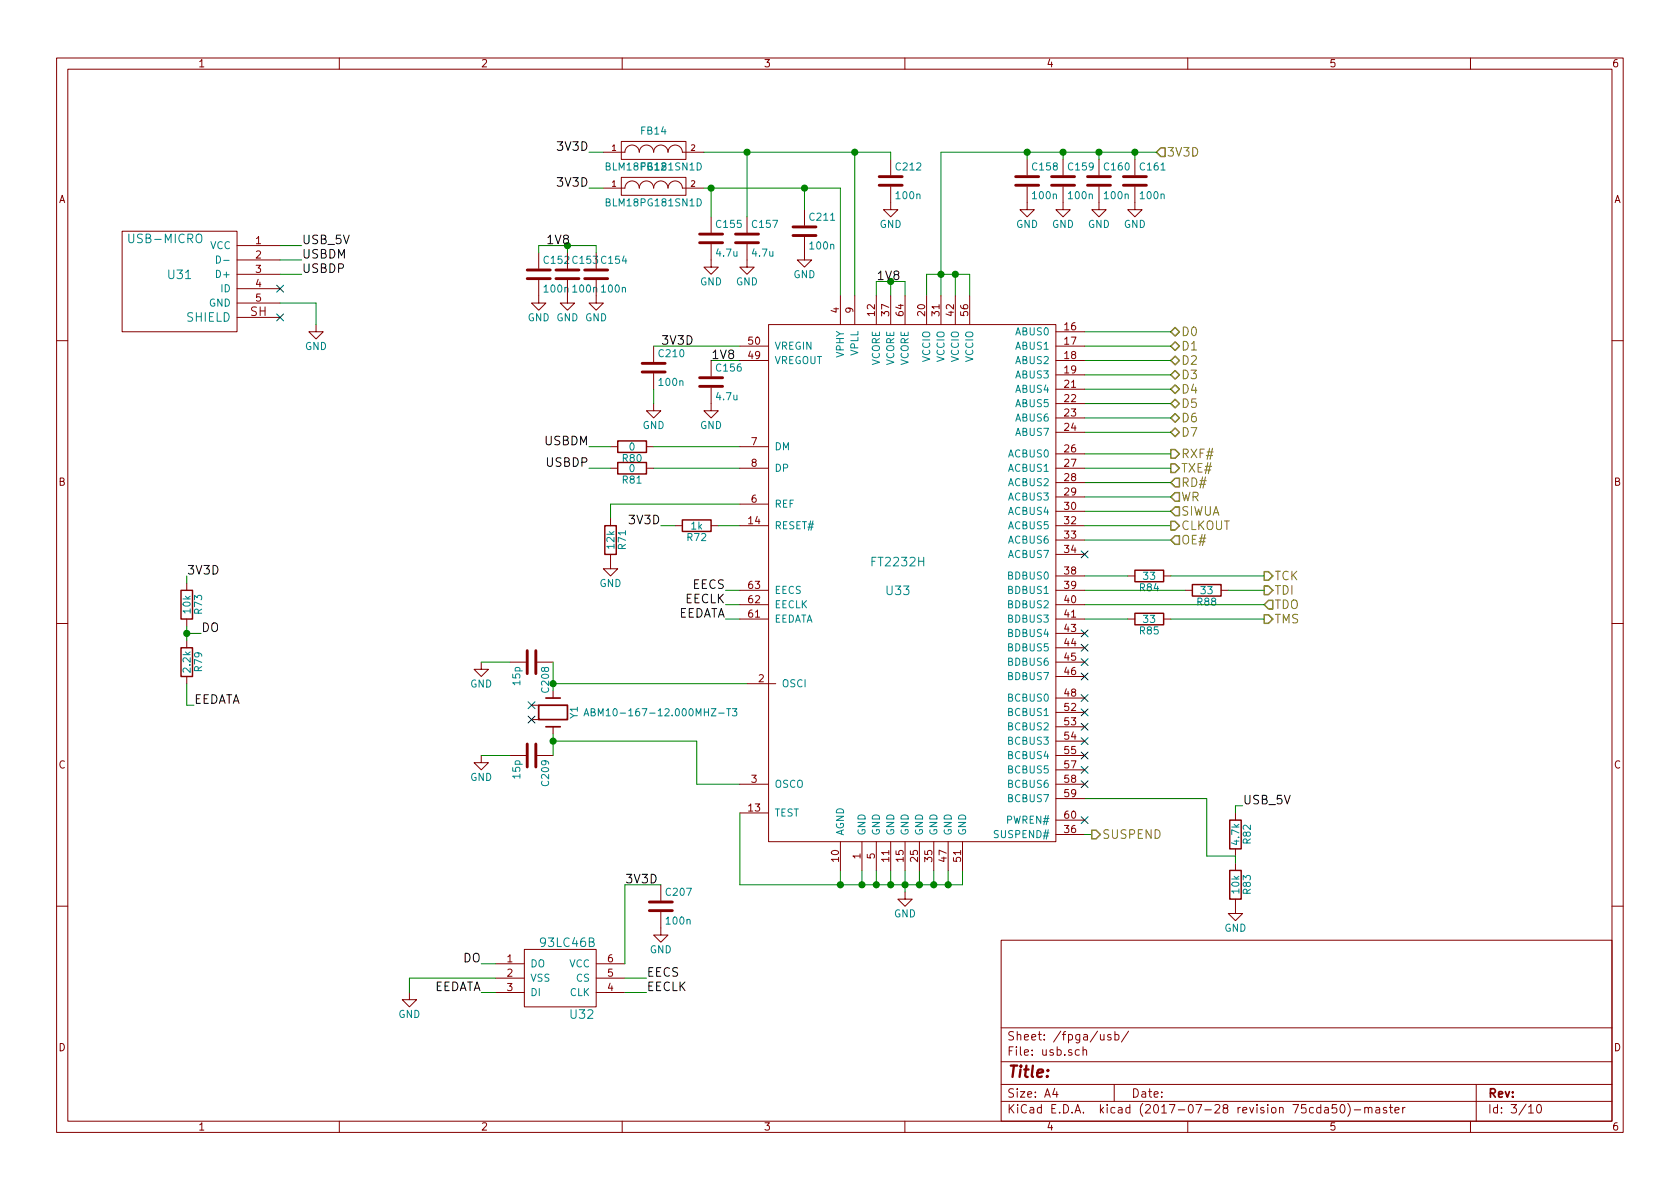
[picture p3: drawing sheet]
EESchema Schematic File Version 2
LIBS:power
LIBS:device
LIBS:transistors
LIBS:conn
LIBS:linear
LIBS:regul
LIBS:74xx
LIBS:cmos4000
LIBS:adc-dac
LIBS:memory
LIBS:xilinx
LIBS:microcontrollers
LIBS:dsp
LIBS:microchip
LIBS:analog_switches
LIBS:motorola
LIBS:texas
LIBS:intel
LIBS:audio
LIBS:interface
LIBS:digital-audio
LIBS:philips
LIBS:display
LIBS:cypress
LIBS:siliconi
LIBS:opto
LIBS:atmel
LIBS:contrib
LIBS:valves
LIBS:fmcw3
LIBS:fmcw3-cache
EELAYER 26 0
EELAYER END
$Descr A4 11693 8268
encoding utf-8
Sheet 3 10
Title ""
Date ""
Rev ""
Comp ""
Comment1 ""
Comment2 ""
Comment3 ""
Comment4 ""
$EndDescr
$Comp
L R R80
U 1 1
P 4400 3100
F 0 "R80" V 4480 3100 50  0000 C CNN
F 1 "0" V 4400 3100 50  0000 C CNN
F 2 "fmcw3:R_0402b" V 4330 3100 30  0001 C CNN
F 3 "" H 4400 3100 30  0000 C CNN
	1    4400 3100
	0    1    1    0   
$EndComp
$Comp
L R R81
U 1 1
P 4400 3250
F 0 "R81" V 4480 3250 50  0000 C CNN
F 1 "0" V 4400 3250 50  0000 C CNN
F 2 "fmcw3:R_0402b" V 4330 3250 30  0001 C CNN
F 3 "" H 4400 3250 30  0000 C CNN
	1    4400 3250
	0    1    1    0   
$EndComp
Text Label 4100 3250 2    60   ~ 0
USBDP
Text Label 4100 3100 2    60   ~ 0
USBDM
$Comp
L C C210
U 1 1
P 4550 2550
F 0 "C210" H 4575 2650 50  0000 L CNN
F 1 "100n" H 4575 2450 50  0000 L CNN
F 2 "fmcw3:C_0402b" H 4588 2400 30  0001 C CNN
F 3 "" H 4550 2550 60  0000 C CNN
	1    4550 2550
	1    0    0    -1  
$EndComp
$Comp
L GND #PWR040
U 1 1
P 4550 2800
F 0 "#PWR040" H 4550 2550 50  0001 C CNN
F 1 "GND" H 4550 2650 50  0000 C CNN
F 2 "" H 4550 2800 60  0000 C CNN
F 3 "" H 4550 2800 60  0000 C CNN
	1    4550 2800
	1    0    0    -1  
$EndComp
$Comp
L GND #PWR041
U 1 1
P 6300 6200
F 0 "#PWR041" H 6300 5950 50  0001 C CNN
F 1 "GND" H 6300 6050 50  0000 C CNN
F 2 "" H 6300 6200 60  0000 C CNN
F 3 "" H 6300 6200 60  0000 C CNN
	1    6300 6200
	1    0    0    -1  
$EndComp
$Comp
L C C212
U 1 1
P 6200 1250
F 0 "C212" H 6225 1350 50  0000 L CNN
F 1 "100n" H 6225 1150 50  0000 L CNN
F 2 "fmcw3:C_0402b" H 6238 1100 30  0001 C CNN
F 3 "" H 6200 1250 60  0000 C CNN
	1    6200 1250
	1    0    0    -1  
$EndComp
$Comp
L C C211
U 1 1
P 5600 1600
F 0 "C211" H 5625 1700 50  0000 L CNN
F 1 "100n" H 5625 1500 50  0000 L CNN
F 2 "fmcw3:C_0402b" H 5638 1450 30  0001 C CNN
F 3 "" H 5600 1600 60  0000 C CNN
	1    5600 1600
	1    0    0    -1  
$EndComp
$Comp
L GND #PWR042
U 1 1
P 6200 1400
F 0 "#PWR042" H 6200 1150 50  0001 C CNN
F 1 "GND" H 6200 1250 50  0000 C CNN
F 2 "" H 6200 1400 60  0000 C CNN
F 3 "" H 6200 1400 60  0000 C CNN
	1    6200 1400
	1    0    0    -1  
$EndComp
$Comp
L GND #PWR043
U 1 1
P 5600 1750
F 0 "#PWR043" H 5600 1500 50  0001 C CNN
F 1 "GND" H 5600 1600 50  0000 C CNN
F 2 "" H 5600 1750 60  0000 C CNN
F 3 "" H 5600 1750 60  0000 C CNN
	1    5600 1750
	1    0    0    -1  
$EndComp
$Comp
L R R84
U 1 1
P 8000 4000
F 0 "R84" V 8080 4000 50  0000 C CNN
F 1 "33" V 8000 4000 50  0000 C CNN
F 2 "fmcw3:R_0402b" V 7930 4000 30  0001 C CNN
F 3 "" H 8000 4000 30  0000 C CNN
	1    8000 4000
	0    1    1    0   
$EndComp
$Comp
L R R88
U 1 1
P 8400 4100
F 0 "R88" V 8480 4100 50  0000 C CNN
F 1 "33" V 8400 4100 50  0000 C CNN
F 2 "fmcw3:R_0402b" V 8330 4100 30  0001 C CNN
F 3 "" H 8400 4100 30  0000 C CNN
	1    8400 4100
	0    1    1    0   
$EndComp
$Comp
L R R85
U 1 1
P 8000 4300
F 0 "R85" V 8080 4300 50  0000 C CNN
F 1 "33" V 8000 4300 50  0000 C CNN
F 2 "fmcw3:R_0402b" V 7930 4300 30  0001 C CNN
F 3 "" H 8000 4300 30  0000 C CNN
	1    8000 4300
	0    1    1    0   
$EndComp
Text HLabel 8800 4000 2    60   Output ~ 0
TCK
Text HLabel 8800 4100 2    60   Output ~ 0
TDI
Text HLabel 8800 4200 2    60   Input ~ 0
TDO
Text HLabel 8800 4300 2    60   Output ~ 0
TMS
Text HLabel 8150 2300 2    60   BiDi ~ 0
D0
Text HLabel 8150 2400 2    60   BiDi ~ 0
D1
Text HLabel 8150 2500 2    60   BiDi ~ 0
D2
Text HLabel 8150 2600 2    60   BiDi ~ 0
D3
Text HLabel 8150 2700 2    60   BiDi ~ 0
D4
Text HLabel 8150 2800 2    60   BiDi ~ 0
D5
Text HLabel 8150 2900 2    60   BiDi ~ 0
D6
Text HLabel 8150 3000 2    60   BiDi ~ 0
D7
Text HLabel 8150 3150 2    60   Output ~ 0
RXF#
Text HLabel 8150 3250 2    60   Output ~ 0
TXE#
Text HLabel 8150 3350 2    60   Input ~ 0
RD#
Text HLabel 8150 3450 2    60   Input ~ 0
WR
Text HLabel 8150 3550 2    60   Input ~ 0
SIWUA
$Comp
L USB-MICRO U31
U 1 1
P 1300 1950
F 0 "U31" H 1250 2000 60  0000 C CNN
F 1 "USB-MICRO" H 1150 2250 60  0000 C CNN
F 2 "fmcw3:USB_MICRO" H 1350 1700 60  0001 C CNN
F 3 "" H 1350 1700 60  0000 C CNN
	1    1300 1950
	1    0    0    -1  
$EndComp
Text Label 2100 1700 0    60   ~ 0
USB_5V
Text Label 2100 1800 0    60   ~ 0
USBDM
Text Label 2100 1900 0    60   ~ 0
USBDP
$Comp
L GND #PWR044
U 1 1
P 2200 2250
F 0 "#PWR044" H 2200 2000 50  0001 C CNN
F 1 "GND" H 2200 2100 50  0000 C CNN
F 2 "" H 2200 2250 60  0000 C CNN
F 3 "" H 2200 2250 60  0000 C CNN
	1    2200 2250
	1    0    0    -1  
$EndComp
NoConn ~ 1950 2200
$Comp
L XTAL_SMD4 Y1
U 1 1
P 3850 4950
F 0 "Y1" H 3850 5100 50  0000 C CNN
F 1 "ABM10-167-12.000MHZ-T3" V 3850 5700 50  0000 C CNN
F 2 "fmcw3:ABM10" H 3850 4950 60  0001 C CNN
F 3 "" H 3850 4950 60  0000 C CNN
	1    3850 4950
	0    1    1    0   
$EndComp
$Comp
L C C209
U 1 1
P 3700 5250
F 0 "C209" H 3725 5350 50  0000 L CNN
F 1 "15p" H 3725 5150 50  0000 L CNN
F 2 "fmcw3:C_0402b" H 3738 5100 30  0001 C CNN
F 3 "" H 3700 5250 60  0000 C CNN
	1    3700 5250
	0    1    1    0   
$EndComp
$Comp
L C C208
U 1 1
P 3700 4600
F 0 "C208" H 3725 4700 50  0000 L CNN
F 1 "15p" H 3725 4500 50  0000 L CNN
F 2 "fmcw3:C_0402b" H 3738 4450 30  0001 C CNN
F 3 "" H 3700 4600 60  0000 C CNN
	1    3700 4600
	0    1    1    0   
$EndComp
$Comp
L GND #PWR045
U 1 1
P 3350 4600
F 0 "#PWR045" H 3350 4350 50  0001 C CNN
F 1 "GND" H 3350 4450 50  0000 C CNN
F 2 "" H 3350 4600 60  0000 C CNN
F 3 "" H 3350 4600 60  0000 C CNN
	1    3350 4600
	1    0    0    -1  
$EndComp
$Comp
L GND #PWR046
U 1 1
P 3350 5250
F 0 "#PWR046" H 3350 5000 50  0001 C CNN
F 1 "GND" H 3350 5100 50  0000 C CNN
F 2 "" H 3350 5250 60  0000 C CNN
F 3 "" H 3350 5250 60  0000 C CNN
	1    3350 5250
	1    0    0    -1  
$EndComp
$Comp
L 93LC46B U32
U 1 1
P 3900 6800
F 0 "U32" H 4050 6550 60  0000 C CNN
F 1 "93LC46B" H 3950 7050 60  0000 C CNN
F 2 "fmcw3:SOT-23-6" H 4000 6400 60  0001 C CNN
F 3 "" H 4000 6400 60  0001 C CNN
	1    3900 6800
	1    0    0    -1  
$EndComp
Text Label 4500 6800 0    60   ~ 0
EECS
Text Label 4500 6900 0    60   ~ 0
EECLK
$Comp
L R R73
U 1 1
P 1300 4200
F 0 "R73" V 1380 4200 50  0000 C CNN
F 1 "10k" V 1300 4200 50  0000 C CNN
F 2 "fmcw3:R_0402b" V 1230 4200 30  0001 C CNN
F 3 "" H 1300 4200 30  0000 C CNN
	1    1300 4200
	1    0    0    -1  
$EndComp
$Comp
L R R79
U 1 1
P 1300 4600
F 0 "R79" V 1380 4600 50  0000 C CNN
F 1 "2.2k" V 1300 4600 50  0000 C CNN
F 2 "fmcw3:R_0402b" V 1230 4600 30  0001 C CNN
F 3 "" H 1300 4600 30  0000 C CNN
	1    1300 4600
	1    0    0    -1  
$EndComp
Text Label 1400 4400 0    60   ~ 0
DO
Text Label 1350 4900 0    60   ~ 0
EEDATA
Text Label 3350 6700 2    60   ~ 0
DO
$Comp
L GND #PWR047
U 1 1
P 2850 6900
F 0 "#PWR047" H 2850 6650 50  0001 C CNN
F 1 "GND" H 2850 6750 50  0000 C CNN
F 2 "" H 2850 6900 60  0000 C CNN
F 3 "" H 2850 6900 60  0000 C CNN
	1    2850 6900
	1    0    0    -1  
$EndComp
Text Label 4350 6150 0    60   ~ 0
3V3D
$Comp
L C C207
U 1 1
P 4600 6300
F 0 "C207" H 4625 6400 50  0000 L CNN
F 1 "100n" H 4625 6200 50  0000 L CNN
F 2 "fmcw3:C_0402b" H 4638 6150 30  0001 C CNN
F 3 "" H 4600 6300 60  0000 C CNN
	1    4600 6300
	1    0    0    -1  
$EndComp
$Comp
L GND #PWR048
U 1 1
P 4600 6450
F 0 "#PWR048" H 4600 6200 50  0001 C CNN
F 1 "GND" H 4600 6300 50  0000 C CNN
F 2 "" H 4600 6450 60  0000 C CNN
F 3 "" H 4600 6450 60  0000 C CNN
	1    4600 6450
	1    0    0    -1  
$EndComp
Text Label 1300 4000 0    60   ~ 0
3V3D
Text Label 3350 6900 2    60   ~ 0
EEDATA
$Comp
L FILTER FB12
U 1 1
P 4550 1300
F 0 "FB12" H 4550 1450 50  0000 C CNN
F 1 "BLM18PG181SN1D" H 4550 1200 50  0000 C CNN
F 2 "fmcw3:C_0603b" H 4550 1300 60  0001 C CNN
F 3 "" H 4550 1300 60  0000 C CNN
	1    4550 1300
	1    0    0    -1  
$EndComp
NoConn ~ 1950 2000
$Comp
L FILTER FB14
U 1 1
P 4550 1050
F 0 "FB14" H 4550 1200 50  0000 C CNN
F 1 "BLM18PG181SN1D" H 4550 950 50  0000 C CNN
F 2 "fmcw3:C_0603b" H 4550 1050 60  0001 C CNN
F 3 "" H 4550 1050 60  0000 C CNN
	1    4550 1050
	1    0    0    -1  
$EndComp
$Comp
L C C158
U 1 1
P 7150 1250
F 0 "C158" H 7175 1350 50  0000 L CNN
F 1 "100n" H 7175 1150 50  0000 L CNN
F 2 "fmcw3:C_0402b" H 7188 1100 30  0001 C CNN
F 3 "" H 7150 1250 60  0000 C CNN
	1    7150 1250
	1    0    0    -1  
$EndComp
$Comp
L GND #PWR049
U 1 1
P 7150 1400
F 0 "#PWR049" H 7150 1150 50  0001 C CNN
F 1 "GND" H 7150 1250 50  0000 C CNN
F 2 "" H 7150 1400 60  0000 C CNN
F 3 "" H 7150 1400 60  0000 C CNN
	1    7150 1400
	1    0    0    -1  
$EndComp
$Comp
L C C159
U 1 1
P 7400 1250
F 0 "C159" H 7425 1350 50  0000 L CNN
F 1 "100n" H 7425 1150 50  0000 L CNN
F 2 "fmcw3:C_0402b" H 7438 1100 30  0001 C CNN
F 3 "" H 7400 1250 60  0000 C CNN
	1    7400 1250
	1    0    0    -1  
$EndComp
$Comp
L GND #PWR050
U 1 1
P 7400 1400
F 0 "#PWR050" H 7400 1150 50  0001 C CNN
F 1 "GND" H 7400 1250 50  0000 C CNN
F 2 "" H 7400 1400 60  0000 C CNN
F 3 "" H 7400 1400 60  0000 C CNN
	1    7400 1400
	1    0    0    -1  
$EndComp
$Comp
L C C160
U 1 1
P 7650 1250
F 0 "C160" H 7675 1350 50  0000 L CNN
F 1 "100n" H 7675 1150 50  0000 L CNN
F 2 "fmcw3:C_0402b" H 7688 1100 30  0001 C CNN
F 3 "" H 7650 1250 60  0000 C CNN
	1    7650 1250
	1    0    0    -1  
$EndComp
$Comp
L GND #PWR051
U 1 1
P 7650 1400
F 0 "#PWR051" H 7650 1150 50  0001 C CNN
F 1 "GND" H 7650 1250 50  0000 C CNN
F 2 "" H 7650 1400 60  0000 C CNN
F 3 "" H 7650 1400 60  0000 C CNN
	1    7650 1400
	1    0    0    -1  
$EndComp
$Comp
L C C161
U 1 1
P 7900 1250
F 0 "C161" H 7925 1350 50  0000 L CNN
F 1 "100n" H 7925 1150 50  0000 L CNN
F 2 "fmcw3:C_0402b" H 7938 1100 30  0001 C CNN
F 3 "" H 7900 1250 60  0000 C CNN
	1    7900 1250
	1    0    0    -1  
$EndComp
$Comp
L GND #PWR052
U 1 1
P 7900 1400
F 0 "#PWR052" H 7900 1150 50  0001 C CNN
F 1 "GND" H 7900 1250 50  0000 C CNN
F 2 "" H 7900 1400 60  0000 C CNN
F 3 "" H 7900 1400 60  0000 C CNN
	1    7900 1400
	1    0    0    -1  
$EndComp
Text HLabel 8050 1050 2    60   Input ~ 0
3V3D
$Comp
L C C155
U 1 1
P 4950 1650
F 0 "C155" H 4975 1750 50  0000 L CNN
F 1 "4.7u" H 4975 1550 50  0000 L CNN
F 2 "fmcw3:C_0603b" H 4988 1500 30  0001 C CNN
F 3 "" H 4950 1650 60  0000 C CNN
	1    4950 1650
	1    0    0    -1  
$EndComp
$Comp
L C C157
U 1 1
P 5200 1650
F 0 "C157" H 5225 1750 50  0000 L CNN
F 1 "4.7u" H 5225 1550 50  0000 L CNN
F 2 "fmcw3:C_0603b" H 5238 1500 30  0001 C CNN
F 3 "" H 5200 1650 60  0000 C CNN
	1    5200 1650
	1    0    0    -1  
$EndComp
$Comp
L GND #PWR053
U 1 1
P 4950 1800
F 0 "#PWR053" H 4950 1550 50  0001 C CNN
F 1 "GND" H 4950 1650 50  0000 C CNN
F 2 "" H 4950 1800 60  0000 C CNN
F 3 "" H 4950 1800 60  0000 C CNN
	1    4950 1800
	1    0    0    -1  
$EndComp
$Comp
L GND #PWR054
U 1 1
P 5200 1800
F 0 "#PWR054" H 5200 1550 50  0001 C CNN
F 1 "GND" H 5200 1650 50  0000 C CNN
F 2 "" H 5200 1800 60  0000 C CNN
F 3 "" H 5200 1800 60  0000 C CNN
	1    5200 1800
	1    0    0    -1  
$EndComp
Wire Wire Line
	4550 3100 5150 3100
Wire Wire Line
	4550 3250 5150 3250
Wire Wire Line
	4100 3100 4250 3100
Wire Wire Line
	4250 3250 4100 3250
Wire Wire Line
	4550 2400 5150 2400
Wire Wire Line
	6300 6050 6300 6200
Wire Wire Line
	5150 6150 6700 6150
Wire Wire Line
	6400 6150 6400 6050
Connection ~ 6300 6150
Wire Wire Line
	6500 6150 6500 6050
Connection ~ 6400 6150
Wire Wire Line
	6600 6150 6600 6050
Connection ~ 6500 6150
Wire Wire Line
	6700 6150 6700 6050
Connection ~ 6600 6150
Wire Wire Line
	7850 4000 7550 4000
Wire Wire Line
	7550 4100 8250 4100
Wire Wire Line
	7550 4200 8800 4200
Wire Wire Line
	8150 4000 8800 4000
Wire Wire Line
	8550 4100 8800 4100
Wire Wire Line
	7550 4300 7850 4300
Wire Wire Line
	8150 4300 8800 4300
Wire Wire Line
	7550 2300 8150 2300
Wire Wire Line
	7550 2400 8150 2400
Wire Wire Line
	7550 2500 8150 2500
Wire Wire Line
	7550 2600 8150 2600
Wire Wire Line
	7550 2700 8150 2700
Wire Wire Line
	7550 2800 8150 2800
Wire Wire Line
	7550 2900 8150 2900
Wire Wire Line
	7550 3000 8150 3000
Wire Wire Line
	7550 3150 8150 3150
Wire Wire Line
	7550 3250 8150 3250
Wire Wire Line
	7550 3350 8150 3350
Wire Wire Line
	7550 3450 8150 3450
Wire Wire Line
	7550 3550 8150 3550
Wire Wire Line
	2100 1700 1950 1700
Wire Wire Line
	2100 1800 1950 1800
Wire Wire Line
	2100 1900 1950 1900
Wire Wire Line
	1950 2100 2200 2100
Wire Wire Line
	2200 2100 2200 2250
Wire Wire Line
	3850 4600 3850 4800
Wire Wire Line
	3850 5100 3850 5250
Wire Wire Line
	3850 4750 5200 4750
Connection ~ 3850 4750
Wire Wire Line
	3850 5150 4850 5150
Connection ~ 3850 5150
Wire Wire Line
	3350 5250 3550 5250
Wire Wire Line
	3350 4600 3550 4600
Wire Wire Line
	1300 4350 1300 4450
Wire Wire Line
	4500 6800 4350 6800
Wire Wire Line
	4500 6900 4350 6900
Wire Wire Line
	3350 6900 3450 6900
Wire Wire Line
	3450 6700 3350 6700
Wire Wire Line
	3450 6800 2850 6800
Wire Wire Line
	2850 6800 2850 6900
Wire Wire Line
	4350 6150 4350 6700
Wire Wire Line
	4600 6150 4350 6150
Wire Wire Line
	1300 4050 1300 4000
Wire Wire Line
	1300 4750 1300 4900
Wire Wire Line
	1300 4900 1350 4900
Wire Wire Line
	1400 4400 1300 4400
Connection ~ 1300 4400
Wire Wire Line
	6200 6050 6200 6150
Wire Wire Line
	6100 6050 6100 6150
Connection ~ 6200 6150
Wire Wire Line
	6000 6050 6000 6150
Connection ~ 6100 6150
Wire Wire Line
	5850 6050 5850 6150
Connection ~ 6000 6150
Wire Wire Line
	4550 2800 4550 2700
Wire Wire Line
	5850 1300 5850 2050
Wire Wire Line
	5950 1050 5950 2050
Wire Wire Line
	4900 1050 6200 1050
Wire Wire Line
	4900 1300 5850 1300
Connection ~ 5950 1050
Wire Wire Line
	6200 1050 6200 1100
Wire Wire Line
	5600 1450 5600 1300
Connection ~ 5600 1300
Wire Wire Line
	7150 1050 7150 1100
Wire Wire Line
	6550 1050 8050 1050
Wire Wire Line
	7400 1050 7400 1100
Wire Wire Line
	7650 1050 7650 1100
Wire Wire Line
	7900 1050 7900 1100
Wire Wire Line
	6550 1050 6550 2050
Connection ~ 7150 1050
Wire Wire Line
	6450 2050 6450 1900
Wire Wire Line
	6450 1900 6750 1900
Connection ~ 6550 1900
Wire Wire Line
	6650 1900 6650 2050
Wire Wire Line
	6750 1900 6750 2050
Connection ~ 6650 1900
Connection ~ 7400 1050
Connection ~ 7650 1050
Connection ~ 7900 1050
Wire Wire Line
	4950 1500 4950 1300
Connection ~ 4950 1300
Wire Wire Line
	5200 1500 5200 1050
Connection ~ 5200 1050
Text Label 4600 2400 0    60   ~ 0
3V3D
Wire Wire Line
	5150 2500 4950 2500
Text Label 4950 2500 0    60   ~ 0
1V8
$Comp
L C C156
U 1 1
P 4950 2650
F 0 "C156" H 4975 2750 50  0000 L CNN
F 1 "4.7u" H 4975 2550 50  0000 L CNN
F 2 "fmcw3:C_0603b" H 4988 2500 30  0001 C CNN
F 3 "" H 4950 2650 60  0000 C CNN
	1    4950 2650
	1    0    0    -1  
$EndComp
$Comp
L GND #PWR055
U 1 1
P 4950 2800
F 0 "#PWR055" H 4950 2550 50  0001 C CNN
F 1 "GND" H 4950 2650 50  0000 C CNN
F 2 "" H 4950 2800 60  0000 C CNN
F 3 "" H 4950 2800 60  0000 C CNN
	1    4950 2800
	1    0    0    -1  
$EndComp
Wire Wire Line
	4200 1050 4100 1050
Wire Wire Line
	4200 1300 4100 1300
Text Label 4100 1050 2    60   ~ 0
3V3D
Text Label 4100 1300 2    60   ~ 0
3V3D
$Comp
L R R72
U 1 1
P 4850 3650
F 0 "R72" V 4930 3650 50  0000 C CNN
F 1 "1k" V 4850 3650 50  0000 C CNN
F 2 "fmcw3:R_0402b" V 4780 3650 30  0001 C CNN
F 3 "" H 4850 3650 30  0000 C CNN
	1    4850 3650
	0    1    1    0   
$EndComp
Wire Wire Line
	5000 3650 5150 3650
Wire Wire Line
	4700 3650 4600 3650
Text Label 4600 3650 2    60   ~ 0
3V3D
Wire Wire Line
	5150 3500 4250 3500
Wire Wire Line
	4250 3500 4250 3600
$Comp
L R R71
U 1 1
P 4250 3750
F 0 "R71" V 4330 3750 50  0000 C CNN
F 1 "12k" V 4250 3750 50  0000 C CNN
F 2 "fmcw3:R_0402b" V 4180 3750 30  0001 C CNN
F 3 "" H 4250 3750 30  0000 C CNN
	1    4250 3750
	1    0    0    -1  
$EndComp
$Comp
L GND #PWR056
U 1 1
P 4250 3900
F 0 "#PWR056" H 4250 3650 50  0001 C CNN
F 1 "GND" H 4250 3750 50  0000 C CNN
F 2 "" H 4250 3900 60  0000 C CNN
F 3 "" H 4250 3900 60  0000 C CNN
	1    4250 3900
	1    0    0    -1  
$EndComp
Wire Wire Line
	5150 5650 5150 6150
Connection ~ 5850 6150
Wire Wire Line
	5150 4100 5050 4100
Wire Wire Line
	5150 4200 5050 4200
Wire Wire Line
	5150 4300 5050 4300
Text Label 5050 4100 2    60   ~ 0
EECS
Text Label 5050 4200 2    60   ~ 0
EECLK
Text Label 5050 4300 2    60   ~ 0
EEDATA
Wire Wire Line
	5150 5450 4850 5450
Wire Wire Line
	4850 5450 4850 5150
$Comp
L R R82
U 1 1
P 8600 5800
F 0 "R82" V 8680 5800 50  0000 C CNN
F 1 "4.7k" V 8600 5800 50  0000 C CNN
F 2 "fmcw3:R_0402b" V 8530 5800 30  0001 C CNN
F 3 "" H 8600 5800 30  0000 C CNN
	1    8600 5800
	1    0    0    -1  
$EndComp
$Comp
L R R83
U 1 1
P 8600 6150
F 0 "R83" V 8680 6150 50  0000 C CNN
F 1 "10k" V 8600 6150 50  0000 C CNN
F 2 "fmcw3:R_0402b" V 8530 6150 30  0001 C CNN
F 3 "" H 8600 6150 30  0000 C CNN
	1    8600 6150
	1    0    0    -1  
$EndComp
$Comp
L GND #PWR057
U 1 1
P 8600 6300
F 0 "#PWR057" H 8600 6050 50  0001 C CNN
F 1 "GND" H 8600 6150 50  0000 C CNN
F 2 "" H 8600 6300 60  0000 C CNN
F 3 "" H 8600 6300 60  0000 C CNN
	1    8600 6300
	1    0    0    -1  
$EndComp
Wire Wire Line
	8600 5950 8600 6000
Text Label 8650 5600 0    60   ~ 0
USB_5V
Wire Wire Line
	6300 1950 6300 2050
Wire Wire Line
	6100 1950 6300 1950
Wire Wire Line
	6200 1950 6200 2050
Wire Wire Line
	6100 1950 6100 2050
Connection ~ 6200 1950
Text Label 6100 1950 0    60   ~ 0
1V8
$Comp
L C C152
U 1 1
P 3750 1900
F 0 "C152" H 3775 2000 50  0000 L CNN
F 1 "100n" H 3775 1800 50  0000 L CNN
F 2 "fmcw3:C_0402b" H 3788 1750 30  0001 C CNN
F 3 "" H 3750 1900 60  0000 C CNN
	1    3750 1900
	1    0    0    -1  
$EndComp
$Comp
L C C153
U 1 1
P 3950 1900
F 0 "C153" H 3975 2000 50  0000 L CNN
F 1 "100n" H 3975 1800 50  0000 L CNN
F 2 "fmcw3:C_0402b" H 3988 1750 30  0001 C CNN
F 3 "" H 3950 1900 60  0000 C CNN
	1    3950 1900
	1    0    0    -1  
$EndComp
$Comp
L C C154
U 1 1
P 4150 1900
F 0 "C154" H 4175 2000 50  0000 L CNN
F 1 "100n" H 4175 1800 50  0000 L CNN
F 2 "fmcw3:C_0402b" H 4188 1750 30  0001 C CNN
F 3 "" H 4150 1900 60  0000 C CNN
	1    4150 1900
	1    0    0    -1  
$EndComp
$Comp
L GND #PWR058
U 1 1
P 4150 2050
F 0 "#PWR058" H 4150 1800 50  0001 C CNN
F 1 "GND" H 4150 1900 50  0000 C CNN
F 2 "" H 4150 2050 60  0000 C CNN
F 3 "" H 4150 2050 60  0000 C CNN
	1    4150 2050
	1    0    0    -1  
$EndComp
$Comp
L GND #PWR059
U 1 1
P 3950 2050
F 0 "#PWR059" H 3950 1800 50  0001 C CNN
F 1 "GND" H 3950 1900 50  0000 C CNN
F 2 "" H 3950 2050 60  0000 C CNN
F 3 "" H 3950 2050 60  0000 C CNN
	1    3950 2050
	1    0    0    -1  
$EndComp
$Comp
L GND #PWR060
U 1 1
P 3750 2050
F 0 "#PWR060" H 3750 1800 50  0001 C CNN
F 1 "GND" H 3750 1900 50  0000 C CNN
F 2 "" H 3750 2050 60  0000 C CNN
F 3 "" H 3750 2050 60  0000 C CNN
	1    3750 2050
	1    0    0    -1  
$EndComp
Wire Wire Line
	3750 1750 3750 1700
Wire Wire Line
	3750 1700 4150 1700
Wire Wire Line
	3950 1700 3950 1750
Wire Wire Line
	4150 1700 4150 1750
Connection ~ 3950 1700
Text Label 3800 1700 0    60   ~ 0
1V8
Wire Wire Line
	7550 5550 8400 5550
Wire Wire Line
	8400 5550 8400 5950
Wire Wire Line
	8400 5950 8600 5950
$Comp
L FT2232H U33
U 1 1
P 6250 4000
F 0 "U33" H 6250 3900 60  0000 C CNN
F 1 "FT2232H" H 6250 4100 60  0000 C CNN
F 2 "Housings_QFP:LQFP-64_10x10mm_Pitch0.5mm" H 6050 4300 60  0001 C CNN
F 3 "" H 6050 4300 60  0001 C CNN
	1    6250 4000
	1    0    0    -1  
$EndComp
Wire Wire Line
	7550 3650 8150 3650
Text HLabel 8150 3650 2    60   Output ~ 0
CLKOUT
Wire Wire Line
	7550 3750 8150 3750
Text HLabel 8150 3750 2    60   Input ~ 0
OE#
NoConn ~ 7550 3850
NoConn ~ 7550 5700
Wire Wire Line
	8650 5600 8600 5600
Wire Wire Line
	8600 5600 8600 5650
NoConn ~ 3700 4900
NoConn ~ 3700 5000
NoConn ~ 7550 4400
NoConn ~ 7550 4500
NoConn ~ 7550 4600
NoConn ~ 7550 4700
NoConn ~ 7550 4850
NoConn ~ 7550 4950
NoConn ~ 7550 5150
NoConn ~ 7550 5250
NoConn ~ 7550 5350
NoConn ~ 7550 5450
Wire Wire Line
	7550 5800 7600 5800
Text HLabel 7600 5800 2    60   Output ~ 0
SUSPEND
NoConn ~ 7550 5050
$EndSCHEMATC
